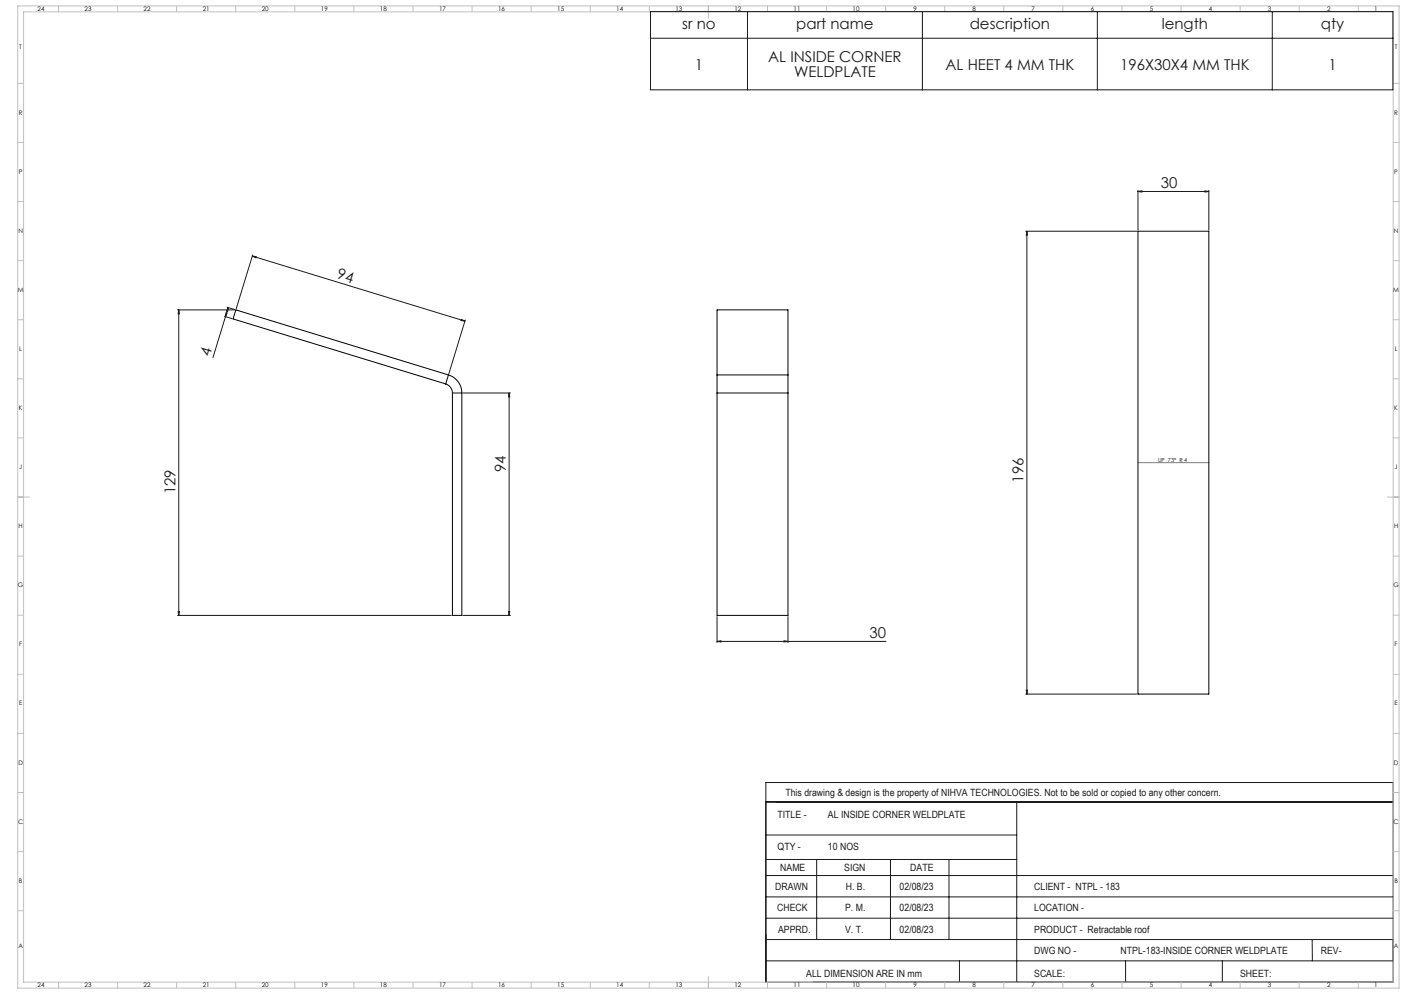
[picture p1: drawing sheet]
<svg xmlns="http://www.w3.org/2000/svg" width="1189mm" height="841mm" viewBox="0 0 1189 841" stroke-linecap="round" stroke-linejoin="round" font-family="sans-serif">
<path d="M648 678v153" fill="none" stroke="#000" stroke-width=".85"/>
<g fill="none" stroke="#191924" stroke-width=".85">
<path d="M550 10h629v66h-629zM633 10v66M781 10v66M929 10v66M1077 10v66M550 32h629M963 162l3-1v2zM963 161v34M963 162h60M1020 161l3 1-3 1zM1023 161v34M868 196h94"/>
<path d="M869 196v3zM869 196v391M214 217l179 55M214 217h3v1zM214 216l-14 45M192 260l7 2M150 262h49M151 262v259M151 262l1 4h-1zM190 268l6 2M191 265h1l-1 3zM193 260l-13 42"/>
<path d="M193 260v4l-1-1zM390 270l3 2-3-1zM394 271l-14 45M392 333h40M431 333v188M431 333v3h-1zM151 517h1l-1 4zM430 517h1v4zM150 521h232M392 521h40M607 522v22M667 522v22"/>
<path d="M607 543l3-1v1zM607 543h143M664 542l3 1h-3zM868 587h94M869 584v3zM648 662h531v169h-531zM648 678h531M860 678v153M648 706h212M648 727h212M691 727v68M754 727v68"/>
<path d="M803 727v68M648 759h531M648 741h531M648 777h531M648 795h531M1110 795l1 18M648 813h531M812 813v18M953 813v18M1034 813v18"/>
</g>
<g fill="none" stroke="#c0c0c0" stroke-width=".85">
<path d="M15 5h1169v831h-1169zM20 10h1159v821h-1159zM49 5v5M99 5v5M149 5v5M199 5v5M249 5v5M299 5v5M349 5v5M399 5v5M449 5v5M499 5v5"/>
<path d="M549 5v5M599 5v10M649 5v5M699 5v5M749 5v5M799 5v5M849 5v5M899 5v5M949 5v5M999 5v5M1049 5v5M1099 5v5"/>
<path d="M1149 5v5M15 71h5M1179 71h5M15 121h5M1179 121h5M15 171h5M1179 171h5M15 221h5M1179 221h5M15 271h5M1179 271h5M15 321h5"/>
<path d="M1179 321h5M15 371h5M1179 371h5M15 421h10M1174 421h10M15 471h5M1179 471h5M15 521h5M1179 521h5M15 571h5M1179 571h5M15 621h5"/>
<path d="M1179 621h5M15 671h5M1179 671h5M15 721h5M1179 721h5M15 771h5M1179 771h5M49 831v5M99 831v5M149 831v5M199 831v5M249 831v5"/>
<path d="M299 831v5M349 831v5M399 831v5M449 831v5M499 831v5M549 831v5M599 826v10M649 831v5M699 831v5M749 831v5M799 831v5M849 831v5"/>
<path d="M899 831v5M949 831v5M999 831v5M1049 831v5M1099 831v5M1149 831v5"/>
</g>
<path d="M963 391h60" fill="none" stroke="#808080" stroke-width=".85"/>
<g fill="#191924">
<path d="M664 542l3 1h-3zM607 543l3-1v1z"/>
<path d="M963 162l3-1v2zM1020 161l3 1-3 1z"/>
<path d="M193 260v4l-1-1zM191 265h1l-1 3z"/>
<path d="M430 517h1v4zM431 333v3h-1zM151 517h1l-1 4zM151 262l1 4h-1zM869 584v3zM869 196v3z"/>
<path d="M214 217h3v1zM390 270l3 2-3-1z"/>
</g>
<g fill="none" stroke="#000" stroke-width=".85">
<path d="M963 196h60v391h-60zM380 317a16 16 0 0 1 11 16M380 317l-3 8M380 317l-180-55-3 8 180 55M607 317v16M607 317h60M607 317v-55h60v55M667 317v16M377 325a8 8 0 0 1 6 8M383 333v188h8v-188M383 333h8M607 333v188h60v-188"/>
<path d="M607 333h60"/>
</g>
<g font-size="12.7" fill="#191924">
<text x="577" y="25">sr no</text>
<text x="674" y="25">part name</text>
<text x="821" y="25">description</text>
<text x="983" y="25">length</text>
<text x="1118" y="25">qty</text>
<text x="650" y="53">AL INSIDE CORNER</text>
<text x="588" y="59">1</text>
<text x="800" y="59">AL HEET 4 MM THK</text>
<text x="948" y="59">196X30X4 MM THK</text>
<text x="1124" y="59">1</text>
<text x="672" y="65">WELDPLATE</text>
<text x="982" y="159">30</text>
<text x="285" y="235" transform="rotate(17 285 235)">94</text>
<text x="178" y="302" transform="rotate(-73 178 302)">4</text>
<text x="428" y="399" transform="rotate(-90 428 399)">94</text>
<text x="866" y="408" transform="rotate(-90 866 408)">196</text>
<text x="149" y="418" transform="rotate(-90 149 418)">129</text>
<text x="736" y="540">30</text>
</g>
<g font-size="8.5" fill="#191924">
<text x="665" y="674">This drawing &amp; design is the property of NIHVA TECHNOLOGIES. Not to be sold or copied to any other concern.</text>
<text x="658" y="692">TITLE -</text>
<text x="701" y="692">AL INSIDE CORNER WELDPLATE</text>
<text x="658" y="719">QTY -</text>
<text x="701" y="719">10 NOS</text>
<text x="660" y="737">NAME</text>
<text x="714" y="737">SIGN</text>
<text x="770" y="737">DATE</text>
<text x="656" y="753">DRAWN</text>
<text x="716" y="753">H. B.</text>
<text x="761" y="753">02/08/23</text>
<text x="875" y="753">CLIENT - NTPL - 183</text>
<text x="658" y="771">CHECK</text>
<text x="715" y="771">P. M.</text>
<text x="761" y="771">02/08/23</text>
<text x="875" y="771">LOCATION -</text>
<text x="659" y="789">APPRD.</text>
<text x="715" y="789">V. T.</text>
<text x="761" y="789">02/08/23</text>
<text x="875" y="789">PRODUCT - Retractable roof</text>
<text x="875" y="807">DWG NO -</text>
<text x="948" y="807">NTPL-183-INSIDE CORNER WELDPLATE</text>
<text x="1118" y="807">REV-</text>
<text x="682" y="826">ALL DIMENSION ARE IN mm</text>
<text x="875" y="826">SCALE:</text>
<text x="1049" y="826">SHEET:</text>
</g>
<g font-size="5.3">
<text x="32" y="9">24</text>
<text x="72" y="9">23</text>
<text x="122" y="9">22</text>
<text x="172" y="9">21</text>
<text x="222" y="9">20</text>
<text x="272" y="9">19</text>
<text x="322" y="9">18</text>
<text x="372" y="9">17</text>
<text x="422" y="9">16</text>
<text x="472" y="9">15</text>
<text x="522" y="9">14</text>
<text x="572" y="9">13</text>
<text x="622" y="9">12</text>
<text x="672" y="9">11</text>
<text x="722" y="9">10</text>
<text x="773" y="9">9</text>
<text x="823" y="9">8</text>
<text x="873" y="9">7</text>
<text x="923" y="9">6</text>
<text x="973" y="9">5</text>
<text x="1023" y="9">4</text>
<text x="1073" y="9">3</text>
<text x="1123" y="9">2</text>
<text x="1163" y="9">1</text>
<text x="16" y="42">T</text>
<text x="1180" y="42">T</text>
<text x="16" y="97">R</text>
<text x="1180" y="97">R</text>
<text x="16" y="147">P</text>
<text x="1180" y="147">P</text>
<text x="16" y="197">N</text>
<text x="1180" y="197">N</text>
<text x="15" y="247">M</text>
<text x="1179" y="247">M</text>
<text x="16" y="297">L</text>
<text x="1180" y="297">L</text>
<text x="16" y="347">K</text>
<text x="1180" y="347">K</text>
<text x="16" y="397">J</text>
<text x="1180" y="397">J</text>
<text x="16" y="447">H</text>
<text x="1180" y="447">H</text>
<text x="15" y="497">G</text>
<text x="1179" y="497">G</text>
<text x="16" y="547">F</text>
<text x="1180" y="547">F</text>
<text x="16" y="597">E</text>
<text x="1180" y="597">E</text>
<text x="16" y="647">D</text>
<text x="1180" y="647">D</text>
<text x="15" y="697">C</text>
<text x="1179" y="697">C</text>
<text x="16" y="747">B</text>
<text x="1180" y="747">B</text>
<text x="16" y="802">A</text>
<text x="1180" y="802">A</text>
<text x="32" y="835">24</text>
<text x="72" y="835">23</text>
<text x="122" y="835">22</text>
<text x="172" y="835">21</text>
<text x="222" y="835">20</text>
<text x="272" y="835">19</text>
<text x="322" y="835">18</text>
<text x="372" y="835">17</text>
<text x="422" y="835">16</text>
<text x="472" y="835">15</text>
<text x="522" y="835">14</text>
<text x="572" y="835">13</text>
<text x="622" y="835">12</text>
<text x="672" y="835">11</text>
<text x="722" y="835">10</text>
<text x="773" y="835">9</text>
<text x="823" y="835">8</text>
<text x="873" y="835">7</text>
<text x="923" y="835">6</text>
<text x="973" y="835">5</text>
<text x="1023" y="835">4</text>
<text x="1073" y="835">3</text>
<text x="1123" y="835">2</text>
<text x="1163" y="835">1</text>
</g>
<text font-size="4.7" x="980" y="391">UP 73° R 4</text>
</svg>
